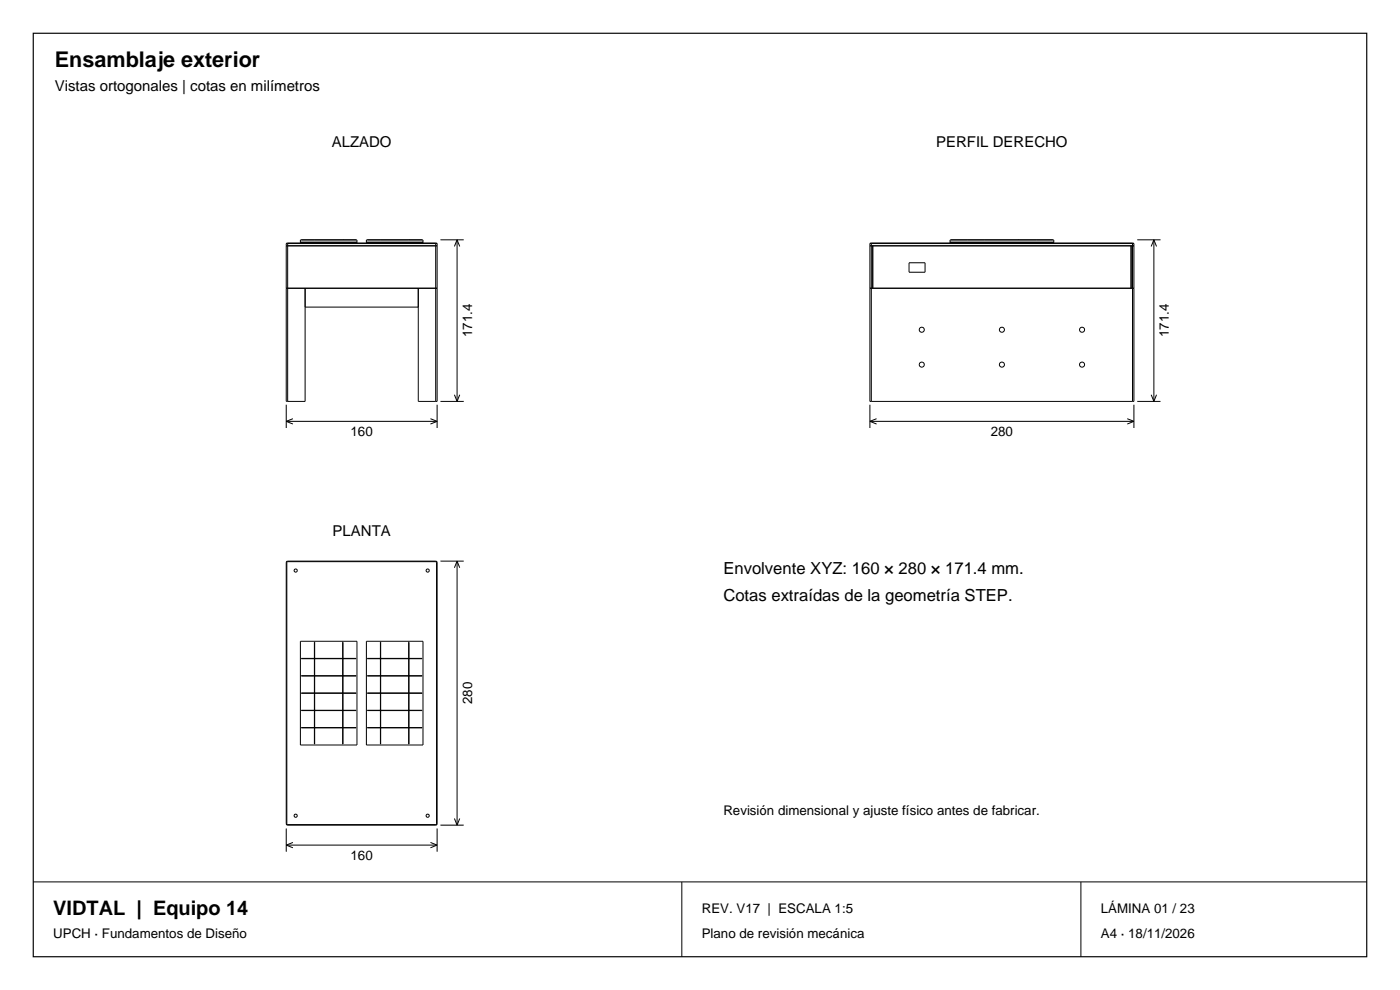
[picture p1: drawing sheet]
<svg xmlns="http://www.w3.org/2000/svg" width="297mm" height="210mm" viewBox="0 0 297 210" stroke-linecap="round" stroke-linejoin="round" font-family="sans-serif">
<path d="M7.1 7.1h282.8v195.8h-282.8z" fill="none" stroke="#000" stroke-width=".25"/>
<g fill="none" stroke="#000" stroke-width=".21">
<path d="M60.7 51.7v33.4h.3M60.7 52.1h32M60.7 51.7h32M61 51.5l-.3 .2M61 51.5h31.4M61 51.5v33.6M63.7 51.5v-.6h12v.6M63.7 51.4h12M63.9 50.9h11.6M66.7 50.9h.1M66.8 50.9h.1M72.7 50.9h.1"/>
<path d="M72.8 50.9h.1M77.7 51.4h12M77.7 51.5v-.6h12v.6M77.9 50.9h11.6M80.7 50.9h.1M80.8 50.9h.1M86.7 50.9h.1M86.8 50.9h.1M92.4 51.5l.3 .2M92.4 51.5v33.6M92.7 51.7v33.4h-.3M93.4 50.9h5"/>
<path d="M97 50.9v34.2M97 50.9l.5 1.4M97 50.9l-.6 1.4M184.5 51.7v33.4h.3M184.5 52.1h56.1M184.5 51.7h56.1M184.8 51.5l-.3 .2M184.8 51.5h55.5M184.8 51.5v33.6M185.1 52.1v9M192.8 55.7h3.4v2h-3.4zM201.5 51.4h22"/>
<path d="M201.5 51.5v-.6h22v.6M201.7 50.9h21.6M205.2 50.9h.1M208.8 50.9h.1M208.9 50.9h.1M212.5 50.9h.1M212.6 50.9h.1M216.2 50.9h.1M216.3 50.9h.1M219.8 50.9h.1M219.9 50.9h.1M240 52.1v9"/>
<path d="M240.3 51.5l.3 .2M240.3 51.5v33.6M240.6 51.7v33.4h-.3M241.3 50.9h4.9M244.8 50.9v34.2M244.8 50.9l.5 1.4M244.8 50.9l-.6 1.4M60.7 61.1h32M64.7 61.1v24h-3.7M64.7 65.1h24M88.7 61.1v24h3.7M184.5 61.1h56.1"/>
<path d="M60.7 85.9v4.9M60.7 89.4h32M60.7 89.4l1.4 .5M62.1 88.8l-1.4 .6M91.3 88.8l1.4 .6M92.7 85.9v4.9M92.7 89.4l-1.4 .5M93.4 85.1h5M96.4 83.7l.6 1.4M97.5 83.7l-.5 1.4M184.5 89.4h56.1M184.5 85.9v4.9"/>
<path d="M184.5 89.4l1.5 .5M184.8 85.1h55.5M186 88.8l-1.5 .6M239.1 88.8l1.5 .6M240.6 85.9v4.9M240.6 89.4l-1.5 .5M241.3 85.1h4.9M244.2 83.7l.6 1.4M245.3 83.7l-.5 1.4M60.7 119.3v55.4M60.7 119.3h.1M60.8 119.3v55.4"/>
<path d="M61 119l-.3 .3M61 119.1l-.2 .2M61 119v.1M61 119.1h31.4M61 119h31.4M92.4 119.1l.2 .2M92.4 119l.3 .3M92.4 119v.1M92.6 119.3v55.4M92.6 119.3h.1M92.7 119.3v55.4M93.4 119h5"/>
<path d="M97 119v56M97 119l.5 1.4M97 119l-.6 1.4M63.7 136h12v22h-12zM63.9 139.7h11.6zM66.7 136.2l.1 21.6zM72.7 136.2l.1 21.6zM77.7 136h12v22h-12zM77.9 139.7h11.6zM80.7 136.2l.1 21.6zM86.7 136.2l.1 21.6zM63.9 143.3l11.6 .1z"/>
<path d="M63.9 147l11.6 .1zM63.9 150.7h11.6zM63.9 154.3l11.6 .1zM77.9 143.3l11.6 .1zM77.9 147l11.6 .1zM77.9 150.7h11.6zM77.9 154.3l11.6 .1zM60.7 174.7l.3 .3M60.7 175.7v5M60.7 174.7h.1M60.7 179.3h32M60.7 179.3l1.4 .5"/>
<path d="M60.8 174.7l.2 .2M61 174.9v.1M61 175h31.4M61 174.9h31.4M62.1 178.7l-1.4 .6M91.3 178.7l1.4 .6M92.4 174.9v.1M92.6 174.7l-.2 .2M92.6 174.7h.1M92.7 174.7l-.3 .3M92.7 175.7v5M92.7 179.3l-1.4 .5"/>
<path d="M93.4 175h5M96.4 173.6l.6 1.4M97.5 173.6l-.5 1.4M7.1 187.1h282.8M144.6 187.1v15.8M229.3 187.1v15.8"/>
<circle cx="195.5" cy="77.3" r=".54"/>
<circle cx="195.5" cy="69.9" r=".54"/>
<circle cx="212.5" cy="77.3" r=".54"/>
<circle cx="212.5" cy="69.9" r=".54"/>
<circle cx="229.6" cy="77.3" r=".54"/>
<circle cx="229.6" cy="69.9" r=".54"/>
<circle cx="62.7" cy="121" r=".34"/>
<circle cx="90.7" cy="121" r=".34"/>
<circle cx="62.7" cy="173" r=".34"/>
<circle cx="90.7" cy="173" r=".34"/>
</g>
<text font-size="4.6" x="11.6" y="14.1">Ensamblaje exterior</text>
<text font-size="4.2" x="11.3" y="194.1">VIDTAL | Equipo 14</text>
<g font-size="3.5">
<text x="153.5" y="121.8">Envolvente XYZ: 160 × 280 × 171.4 mm.</text>
<text x="153.5" y="127.4">Cotas extraídas de la geometría STEP.</text>
</g>
<g font-size="3.2">
<text x="11.6" y="19.4">Vistas ortogonales | cotas en milímetros</text>
<text x="70.4" y="31.1">ALZADO</text>
<text x="198.6" y="31.1">PERFIL DERECHO</text>
<text x="70.6" y="113.7">PLANTA</text>
</g>
<g font-size="2.8">
<text x="100.1" y="71.5" transform="rotate(-90 100.1 71.5)">171.4</text>
<text x="248" y="71.5" transform="rotate(-90 248 71.5)">171.4</text>
<text x="74.4" y="92.6">160</text>
<text x="210.2" y="92.6">280</text>
<text x="100.1" y="149.4" transform="rotate(-90 100.1 149.4)">280</text>
<text x="153.5" y="173">Revisión dimensional y ajuste físico antes de fabricar.</text>
<text x="74.4" y="182.4">160</text>
<text x="148.9" y="193.8">REV. V17 | ESCALA 1:5</text>
<text x="233.5" y="193.8">LÁMINA 01 / 23</text>
<text x="11.3" y="199.1">UPCH · Fundamentos de Diseño</text>
<text x="148.9" y="199.1">Plano de revisión mecánica</text>
<text x="233.5" y="199.1">A4 · 18/11/2026</text>
</g>
</svg>
